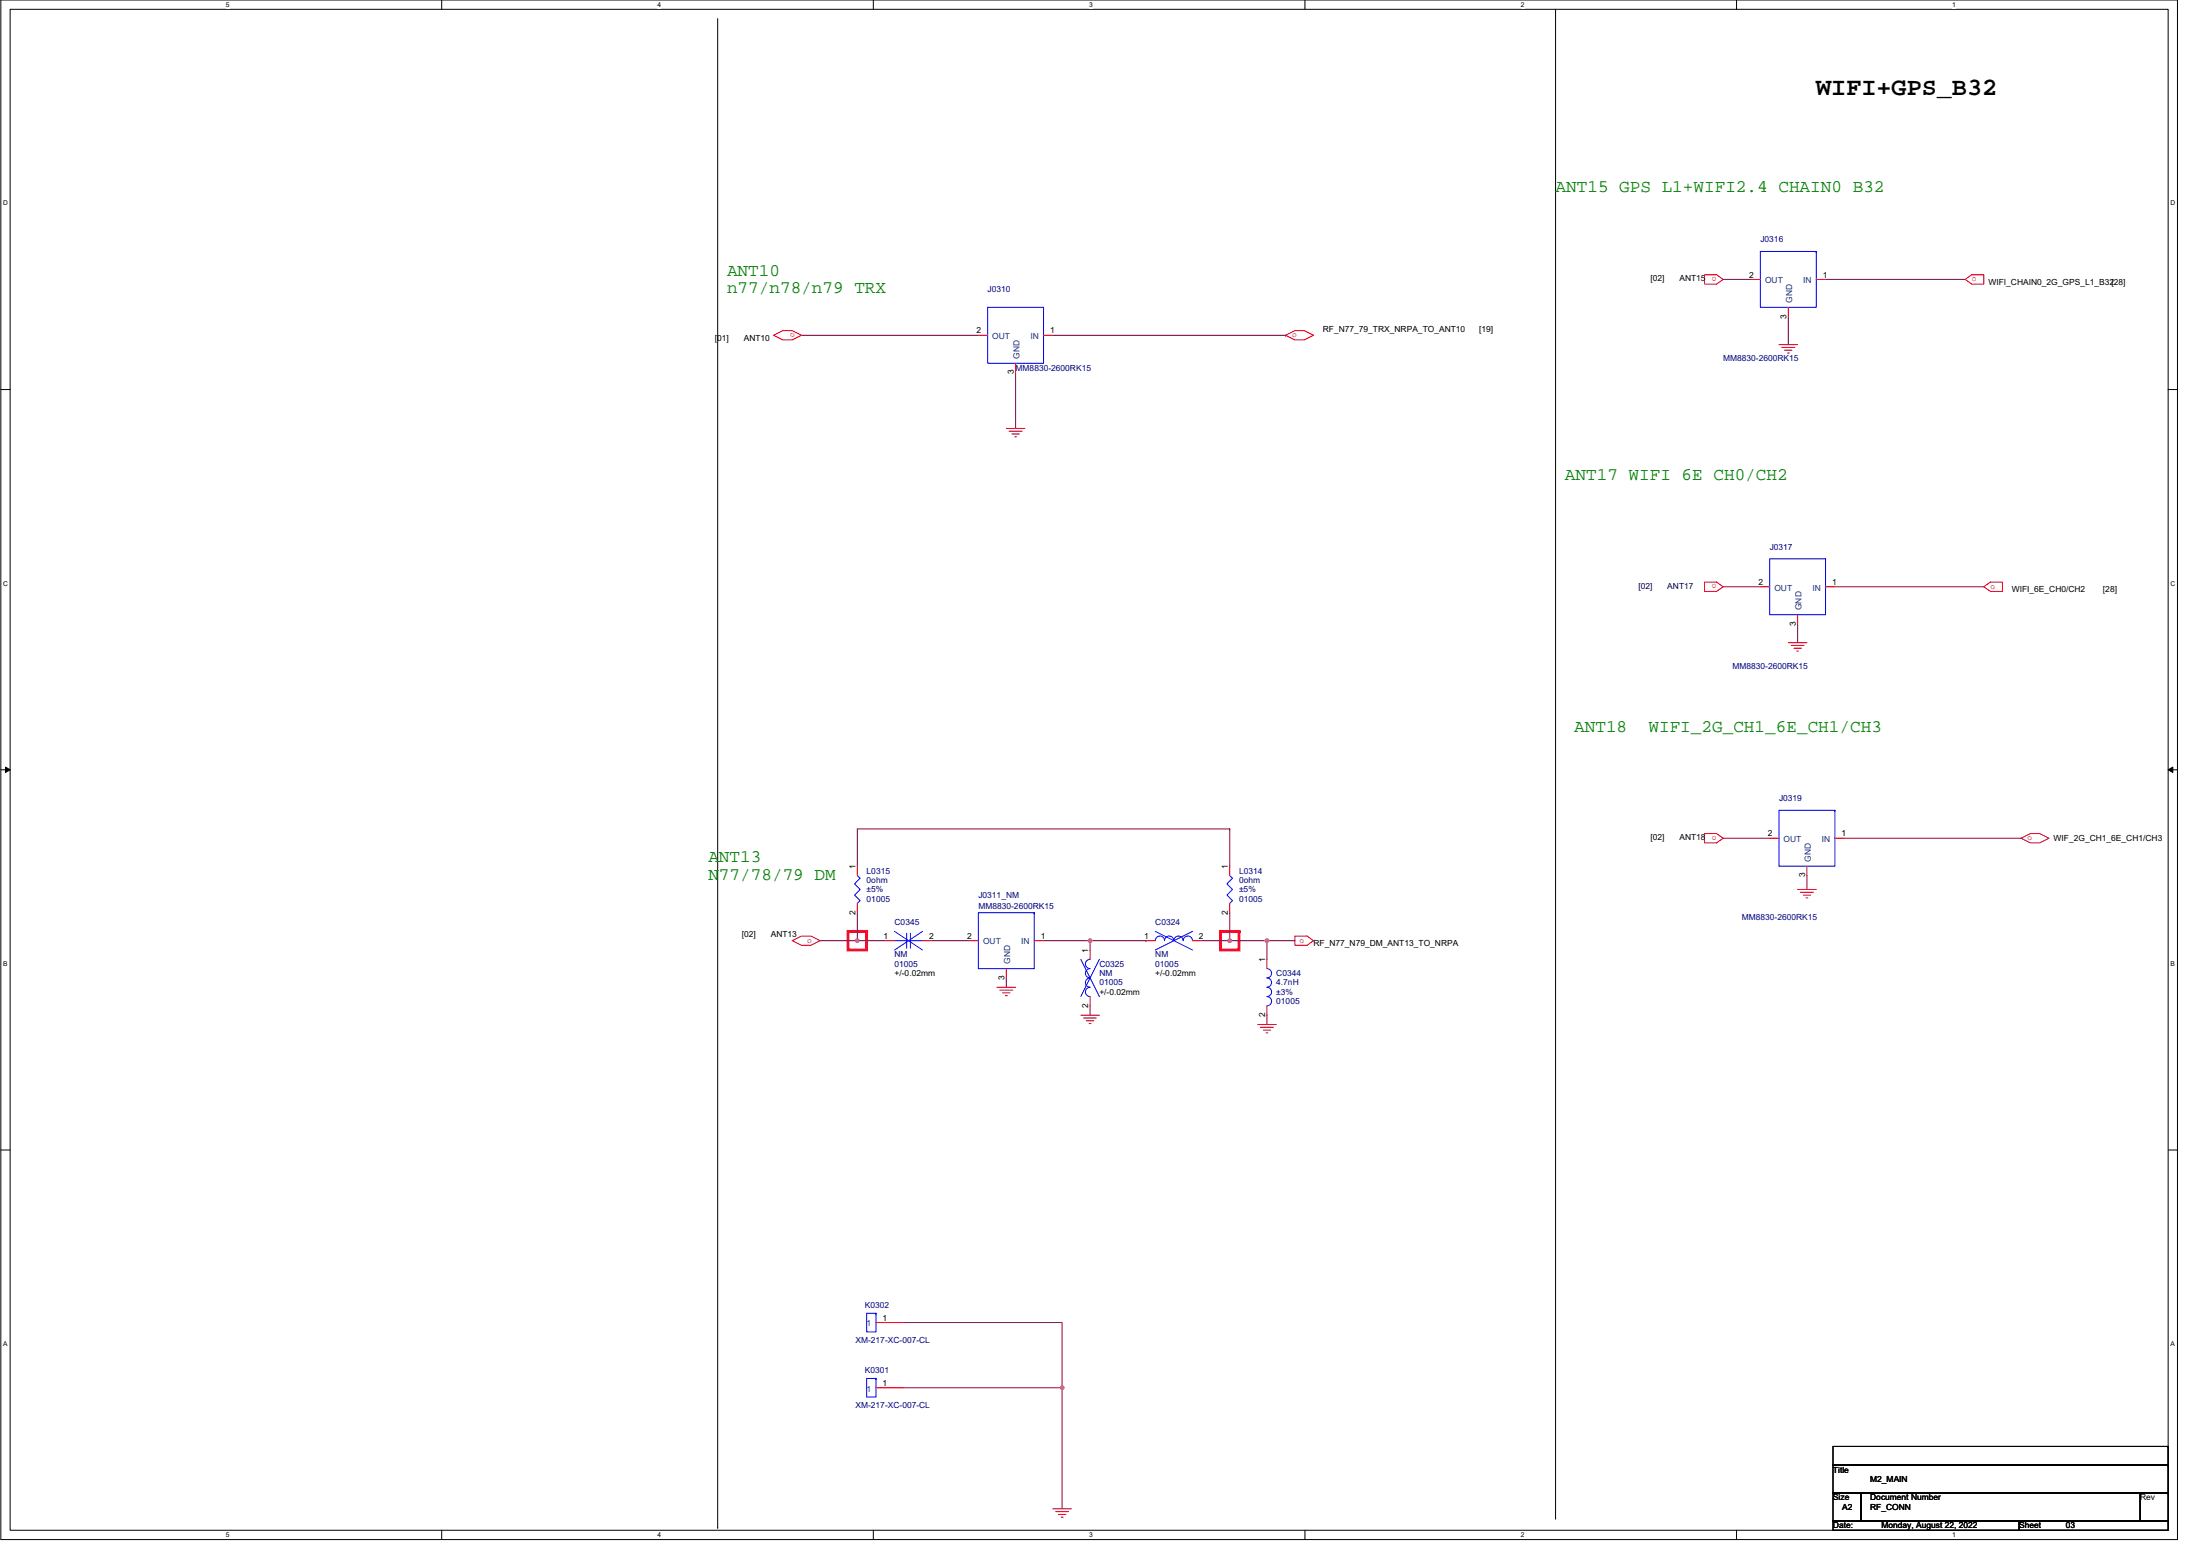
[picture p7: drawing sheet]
<svg xmlns="http://www.w3.org/2000/svg" width="420mm" height="297mm" viewBox="0 0 420 297" stroke-linecap="round" stroke-linejoin="round" font-family="sans-serif">
<path d="M.2 0h415.7v293.9h-415.7zM1.9 1.8h412.2v290.3h-412.2z" fill="none" stroke="#000" stroke-width=".19"/>
<g fill="#fff">
<path d="M43.1 .2h.8v1.4h-.8z"/>
<path d="M43.1 292.3h.8v1.4h-.8z"/>
</g>
<path d="M84.4 0v1.8M84.4 292.1v1.8" fill="none" stroke="#000" stroke-width=".19"/>
<g fill="#fff">
<path d="M125.6 .2h.7v1.4h-.7z"/>
<path d="M125.6 292.3h.7v1.4h-.7z"/>
</g>
<path d="M166.8 0v1.8M166.8 292.1v1.8" fill="none" stroke="#000" stroke-width=".19"/>
<g fill="#fff">
<path d="M208 .2h.7v1.4h-.7z"/>
<path d="M208 292.3h.7v1.4h-.7z"/>
</g>
<path d="M249.2 0v1.8M249.2 292.1v1.8" fill="none" stroke="#000" stroke-width=".19"/>
<g fill="#fff">
<path d="M290.4 .2h.7v1.4h-.7z"/>
<path d="M290.4 292.3h.7v1.4h-.7z"/>
</g>
<path d="M331.6 0v1.8M331.6 292.1v1.8" fill="none" stroke="#000" stroke-width=".19"/>
<g fill="#fff">
<path d="M372.9 .2h.7v1.4h-.7z"/>
<path d="M372.9 292.3h.7v1.4h-.7z"/>
<path d="M.6 38.1h.9v1.4h-.9z"/>
<path d="M414.5 38.1h.9v1.4h-.9z"/>
<path d="M.6 110.7h.9v1.4h-.9z"/>
<path d="M414.5 110.7h.9v1.4h-.9z"/>
</g>
<path d="M.2 74.4h1.7M414.1 74.4h1.8" fill="none" stroke="#000" stroke-width=".19"/>
<g fill="#fff">
<path d="M.6 183.2h.9v1.5h-.9z"/>
<path d="M414.5 183.2h.9v1.5h-.9z"/>
</g>
<path d="M.2 147h1.7M414.1 147h1.8" fill="none" stroke="#000" stroke-width=".19"/>
<path d="M1 146.4l.9 .6-.9 .5zM414.1 147l.9-.6v1.1z" fill="#000" stroke="#000" stroke-width=".19"/>
<g fill="#fff">
<path d="M.6 255.8h.9v1.5h-.9z"/>
<path d="M414.5 255.8h.9v1.5h-.9z"/>
</g>
<g fill="none" stroke="#000" stroke-width=".19">
<path d="M137.1 3.6v288M297.1 1.8v288M.2 219.5h1.7M414.1 219.5h1.8M350.1 276.1h64v3.6h-64zM350.1 279.7h64v5.3h-64zM414.1 276.1h.1M414.1 279.7h.1M137.1 291.6h.1M297.1 289.8h.1M350.1 285h5.3v5.3h-5.3zM350.1 290.3h35.5v1.8h-35.5z"/>
<path d="M355.4 285h.1M355.4 285h53.3v5.3h-53.3zM385.6 290.3h.1M385.6 290.3h28.5v1.8h-28.5zM408.7 285h.1M408.7 285h5.4v5.3h-5.4zM414.1 285h.1M414.1 290.3h.1"/>
</g>
<path d="M162 177.8h3.5v3.6h-3.5zM165.5 177.8h.1M233.1 177.8h3.5v3.6h-3.5zM236.6 177.8h.1" fill="none" stroke="#f00" stroke-width=".53"/>
<g fill="none" stroke="#f00" stroke-width=".19">
<path d="M325.5 52.5h2.3l1.3 .8-1.3 .9h-2.3zM334.4 53.3h1.8M341.5 58.7v1.8M346.9 53.3h1.7M375.3 53.3l1.3-.8h2.3v1.7h-2.3zM147.7 64l1.8-.9h1.8l1.8 .9-1.8 .9h-1.8zM186.8 64h1.8M194 69.3v1.8M199.3 64h1.8M245.5 64l1.8-.9h1.8l1.8 .9-1.8 .9h-1.8zM339.8 65.8h3.5M340.3 66.3h2.5"/>
<path d="M340.8 66.9h1.4M341.4 67.4h.3M192.2 81.8h3.5M192.7 82.3h2.5M193.2 82.9h1.5M193.8 83.4h.3M325.5 111.1h2.3l1.3 .9-1.3 .9h-2.3zM336.2 112h1.8M343.3 117.3v1.8M348.6 112h1.8M378.9 112l1.2-.9h2.3v1.8h-2.3zM341.5 122.7h3.6"/>
<path d="M342.1 123.2h2.5M342.6 123.7h1.4M343.1 124.3h.4M325.5 159.1h2.3l1.3 .9-1.3 .9h-2.3zM151.3 179.6l1.8-.9h1.7l1.8 .9-1.8 .9h-1.7zM163.7 165.4v1.7M163.7 172.5v1.7M169.1 179.6h1.7M176.2 179.6h1.8M185.1 179.6h1.7M197.5 179.6h1.8M218.9 179.6h1.7"/>
<path d="M227.7 179.6h1.8M234.9 165.4v1.7M234.9 172.5v1.7M247.3 178.7h2.3l1.3 .9-1.3 .9h-2.3zM338 160h1.8M343.3 169.8h3.6M343.8 170.3h2.5M344.4 170.9h1.4M344.9 171.4h.4M345.1 165.4v1.7M350.4 160h1.8M386 160l1.8-.9h1.7l1.8 .9-1.8 .9h-1.7z"/>
<path d="M190.4 188.5h3.6M190.9 189h2.5M191.5 189.5h1.4M192 190.1h.4M192.2 184.9v1.8M206.4 193.8h3.6M206.9 194.3h2.5M207.5 194.9h1.4M208 195.4h.4M208.2 181.4v1.7M208.2 190.2v1.8M240.2 195.6h3.5"/>
<path d="M240.7 196.1h2.5M241.3 196.6h1.4M241.8 197.2h.3M242 183.1v1.8M242 192v1.8M167.3 252.5h5.3M167.3 264.9h5.3M201.1 288h3.5M201.6 288.6h2.5M202.1 289.1h1.5M202.7 289.6h.3"/>
</g>
<g fill="none" stroke="#00f" stroke-width=".19">
<path d="M188.6 58.7h10.7v10.6h-10.7zM199.3 58.7h.1M336.2 48h10.7v10.7h-10.7zM346.9 48h.1M338 106.7h10.6v10.6h-10.6zM348.6 106.7h.1M339.8 154.7h10.6v10.7h-10.6zM350.4 154.7h.1M163.7 167.1l.6 .6-1.1 1 1.1 1.1-1.1 1.1 1.1 1-.6 .6M170.8 177.8l5.4 3.6M170.8 179.6h2.4M173.2 178.2v2.8"/>
<path d="M173.9 178.2v2.8M173.9 179.6h2.3M176.2 177.8l-5.4 3.6M186.8 174.2h10.7v10.7h-10.7zM197.5 174.2h.1M220.6 179.6a.89 .89 0 0 1 .9-.9 .89 .89 0 0 1 .9 .9 .89 .89 0 0 1 .9-.9 .89 .89 0 0 1 .9 .9 .89 .89 0 0 1 .9-.9 .89 .89 0 0 1 .9 .9 .89 .89 0 0 1 .8-.9 .89 .89 0 0 1 .9 .9M220.6 177.8l7.1 3.6M227.7 177.8l-7.1 3.6M234.9 167.1l.5 .6-1.1 1 1.1 1.1-1.1 1.1 1.1 1-.5 .6M206.4 183.1l3.6 7.1M208.2 183.1a.89 .89 0 0 0-.9 .9 .89 .89 0 0 0 .9 .9 .89 .89 0 0 0-.9 .9 .89 .89 0 0 0 .9 .9 .89 .89 0 0 0-.9 .9 .89 .89 0 0 0 .9 .9 .89 .89 0 0 0-.9 .9 .89 .89 0 0 0 .9 .8M210 183.1l-3.6 7.1"/>
<path d="M242 184.9a.89 .89 0 0 1 .8 .9 .89 .89 0 0 1-.8 .9 .89 .89 0 0 1 .8 .9 .89 .89 0 0 1-.8 .9 .89 .89 0 0 1 .8 .9 .89 .89 0 0 1-.8 .8M242 190.2a.89 .89 0 0 1 .8 .9 .89 .89 0 0 1-.8 .9M165.5 250.7h1.8v3.6h-1.8zM167.3 250.7h.1M165.5 263.1h1.8v3.6h-1.8zM167.3 263.1h.1"/>
</g>
<g fill="none" stroke="#800040" stroke-width=".19">
<path d="M329.1 53.3h5.3M348.6 53.3h26.7M153.1 64h33.7M194 71.1v10.7M201.1 64h44.4M245.5 64h.1M341.5 60.5v5.3M329.1 112h7.1M343.3 119.1v3.6M350.4 112h28.5M234.9 158.2h-71.2v7.2M234.9 158.2v7.2"/>
<path d="M234.9 158.2h.1M156.6 179.6h7.1M163.7 174.2v5.4M163.7 179.6h5.4M178 179.6h7.1M199.3 179.6h8.9M208.2 179.6v1.8M208.2 179.6h10.7M218.9 179.6h.1M229.5 179.6h5.4M234.9 174.2v5.4h7.1M242 179.6h5.3"/>
<path d="M242 179.6v3.5M329.1 160h8.9M345.1 167.1v2.7M352.2 160h33.8M192.2 186.7v1.8M208.2 192v1.8M242 193.8v1.8M172.6 252.5h30.2v12.4M172.6 264.9h30.2M202.8 264.9v23.1"/>
</g>
<g fill="#f0f" stroke="#f0f" stroke-width=".19">
<circle cx="163.7" cy="179.6" r=".35"/>
<circle cx="202.8" cy="264.9" r=".35"/>
<circle cx="234.8" cy="179.6" r=".35"/>
<circle cx="242" cy="179.6" r=".35"/>
<circle cx="208.2" cy="179.6" r=".35"/>
</g>
<text font-size="4.8" x="346.9" y="18.2">WIFI+GPS_B32</text>
<g font-size="3.4" fill="#008000">
<text x="297.1" y="36.6">ANT15 GPS L1+WIFI2.4 CHAIN0 B32</text>
<text x="138.8" y="52.6">ANT10</text>
<text x="138.8" y="56">n77/n78/n79 TRX</text>
<text x="298.9" y="91.7">ANT17 WIFI 6E CH0/CH2</text>
<text x="300.6" y="139.7">ANT18</text>
<text x="314.8" y="139.7">WIFI_2G_CH1_6E_CH1/CH3</text>
<text x="135.3" y="164.6">ANT13</text>
<text x="135.3" y="168">N77/78/79 DM</text>
</g>
<g font-size="1.6" fill="#000080">
<text x="336.2" y="46.2">J0316</text>
<text x="188.6" y="55.8">J0310</text>
<text x="194" y="70.8">MM8830-2600RK15</text>
<text x="329.1" y="69">MM8830-2600RK15</text>
<text x="338" y="104.9">J0317</text>
<text x="330.9" y="127.7">MM8830-2600RK15</text>
<text x="339.8" y="152.9">J0319</text>
<text x="165.5" y="166.8">L0315</text>
<text x="236.6" y="166.8">L0314</text>
<text x="165.5" y="168.6">0ohm</text>
<text x="165.5" y="170.3">±5%</text>
<text x="165.5" y="172.1">01005</text>
<text x="186.8" y="171.4">J0311_NM</text>
<text x="186.8" y="173.5">MM8830-2600RK15</text>
<text x="236.6" y="168.6">0ohm</text>
<text x="236.6" y="170.3">±5%</text>
<text x="236.6" y="172.1">01005</text>
<text x="170.8" y="176.6">C0345</text>
<text x="220.6" y="176.6">C0324</text>
<text x="332.6" y="175.7">MM8830-2600RK15</text>
<text x="170.8" y="182.8">NM</text>
<text x="170.8" y="184.6">01005</text>
<text x="210" y="184.6">C0325</text>
<text x="220.6" y="182.8">NM</text>
<text x="220.6" y="184.6">01005</text>
<text x="210" y="186.3">NM</text>
<text x="210" y="188.1">01005</text>
<text x="243.7" y="186.3">C0344</text>
<text x="243.7" y="188.1">4.7nH</text>
<text x="243.7" y="189.9">±3%</text>
<text x="243.7" y="191.7">01005</text>
<text x="165.2" y="249.6">K0302</text>
<text x="163.4" y="256.4">XM-217-XC-007-CL</text>
<text x="165.2" y="262.1">K0301</text>
<text x="163.4" y="268.8">XM-217-XC-007-CL</text>
</g>
<g font-size="1.6">
<text x="315.2" y="53.7">[02]</text>
<text x="320.7" y="53.7">ANT15</text>
<text x="334.1" y="53">2</text>
<text x="348.1" y="53">1</text>
<text x="379.8" y="54.4">WIFI_CHAIN0_2G_GPS_L1_B32[28]</text>
<text x="136.5" y="65.1">[01]</text>
<text x="142" y="65.1">ANT10</text>
<text x="186.5" y="63.6">2</text>
<text x="200.5" y="63.6">1</text>
<text x="252.6" y="63.3">RF_N77_79_TRX_NRPA_TO_ANT10</text>
<text x="282.5" y="63.3">[19]</text>
<text x="341.2" y="60.8" transform="rotate(-90 341.2 60.8)">3</text>
<text x="193.6" y="71.5" transform="rotate(-90 193.6 71.5)">3</text>
<text x="335.8" y="111.7">2</text>
<text x="349.9" y="111.7">1</text>
<text x="384.2" y="113.1">WIFI_6E_CH0/CH2</text>
<text x="401.6" y="113.1">[28]</text>
<text x="343" y="119.5" transform="rotate(-90 343 119.5)">3</text>
<text x="315.2" y="160.4">[02]</text>
<text x="320.7" y="160.4">ANT18</text>
<text x="337.6" y="159.7">2</text>
<text x="351.7" y="159.7">1</text>
<text x="392.2" y="160.6">WIF_2G_CH1_6E_CH1/CH3</text>
<text x="163.4" y="165.9" transform="rotate(-90 163.4 165.9)">1</text>
<text x="234.5" y="165.9" transform="rotate(-90 234.5 165.9)">1</text>
<text x="344.7" y="167.5" transform="rotate(-90 344.7 167.5)">3</text>
<text x="141.7" y="178.9">[02]</text>
<text x="147.2" y="178.9">ANT13</text>
<text x="163.4" y="174.6" transform="rotate(-90 163.4 174.6)">2</text>
<text x="168.7" y="179.2">1</text>
<text x="177.4" y="179.2">2</text>
<text x="184.7" y="179.2">2</text>
<text x="198.8" y="179.2">1</text>
<text x="218.5" y="179.2">1</text>
<text x="229" y="179.2">2</text>
<text x="234.5" y="174.6" transform="rotate(-90 234.5 174.6)">2</text>
<text x="207.8" y="181.9" transform="rotate(-90 207.8 181.9)">1</text>
<text x="241.6" y="183.7" transform="rotate(-90 241.6 183.7)">1</text>
<text x="250.9" y="180.7">RF_N77_N79_DM_ANT13_TO_NRPA</text>
<text x="170.8" y="186.3">+/-0.02mm</text>
<text x="191.8" y="187.1" transform="rotate(-90 191.8 187.1)">3</text>
<text x="210" y="189.9">+/-0.02mm</text>
<text x="220.6" y="186.3">+/-0.02mm</text>
<text x="207.8" y="192.4" transform="rotate(-90 207.8 192.4)">2</text>
<text x="241.6" y="194.2" transform="rotate(-90 241.6 194.2)">2</text>
<text x="168.5" y="252.1">1</text>
<text x="168.5" y="264.6">1</text>
<text x="350.1" y="281.1">Title</text>
<text x="350.1" y="286.4">Size</text>
<text x="357.2" y="286.4">Document Number</text>
<text x="357.2" y="282.9">M2_MAIN</text>
<text x="408.7" y="286.4">Rev</text>
<text x="350.1" y="291.8">Date:</text>
<text x="351.8" y="288.2">A2</text>
<text x="357.2" y="288.2">RF_CONN</text>
<text x="359.3" y="291.8">Monday, August 22, 2022</text>
<text x="385.6" y="291.8">Sheet</text>
<text x="394.5" y="291.8">03</text>
</g>
<g font-size="1.6" fill="#f00">
<text x="327.8" y="52.9" transform="rotate(180 327.8 52.9)">o</text>
<text x="376.6" y="53.7">o</text>
<text x="151.8" y="63.6" transform="rotate(180 151.8 63.6)">o</text>
<text x="246.8" y="64.4">o</text>
<text x="327.8" y="111.6" transform="rotate(180 327.8 111.6)">o</text>
<text x="380.1" y="112.4">o</text>
<text x="327.8" y="159.6" transform="rotate(180 327.8 159.6)">o</text>
<text x="387.2" y="160.4">o</text>
<text x="154.1" y="180">o</text>
<text x="248.2" y="180">o</text>
</g>
<g font-size="1.6" fill="#004080">
<text x="337.1" y="54.1">OUT</text>
<text x="342.3" y="57.8" transform="rotate(-90 342.3 57.8)">GND</text>
<text x="344.4" y="54.1">IN</text>
<text x="189.5" y="64.7">OUT</text>
<text x="196.8" y="64.7">IN</text>
<text x="194.7" y="68.5" transform="rotate(-90 194.7 68.5)">GND</text>
<text x="338.9" y="112.7">OUT</text>
<text x="346.2" y="112.7">IN</text>
<text x="344.1" y="116.5" transform="rotate(-90 344.1 116.5)">GND</text>
<text x="340.6" y="160.7">OUT</text>
<text x="347.9" y="160.7">IN</text>
<text x="345.8" y="164.5" transform="rotate(-90 345.8 164.5)">GND</text>
<text x="187.7" y="180.3">OUT</text>
<text x="192.9" y="184" transform="rotate(-90 192.9 184)">GND</text>
<text x="195" y="180.3">IN</text>
<text x="165.5" y="253.2">1</text>
<text x="165.5" y="265.6">1</text>
</g>
<g font-size="1.6" fill="#000040">
<text x="312.9" y="112.4">[02]</text>
<text x="318.4" y="112.4">ANT17</text>
</g>
<g font-size="1.3">
<text x="43.1" y="1.3">5</text>
<text x="125.6" y="1.3">4</text>
<text x="208" y="1.3">3</text>
<text x="290.4" y="1.3">2</text>
<text x="372.9" y="1.3">1</text>
<text x=".6" y="39.2">D</text>
<text x="414.5" y="39.2">D</text>
<text x=".6" y="111.8">C</text>
<text x="414.5" y="111.8">C</text>
<text x=".6" y="184.4">B</text>
<text x="414.5" y="184.4">B</text>
<text x=".6" y="257">A</text>
<text x="414.5" y="257">A</text>
<text x="43.1" y="293.4">5</text>
<text x="125.6" y="293.4">4</text>
<text x="208" y="293.4">3</text>
<text x="290.4" y="293.4">2</text>
<text x="372.9" y="293.4">1</text>
</g>
</svg>
